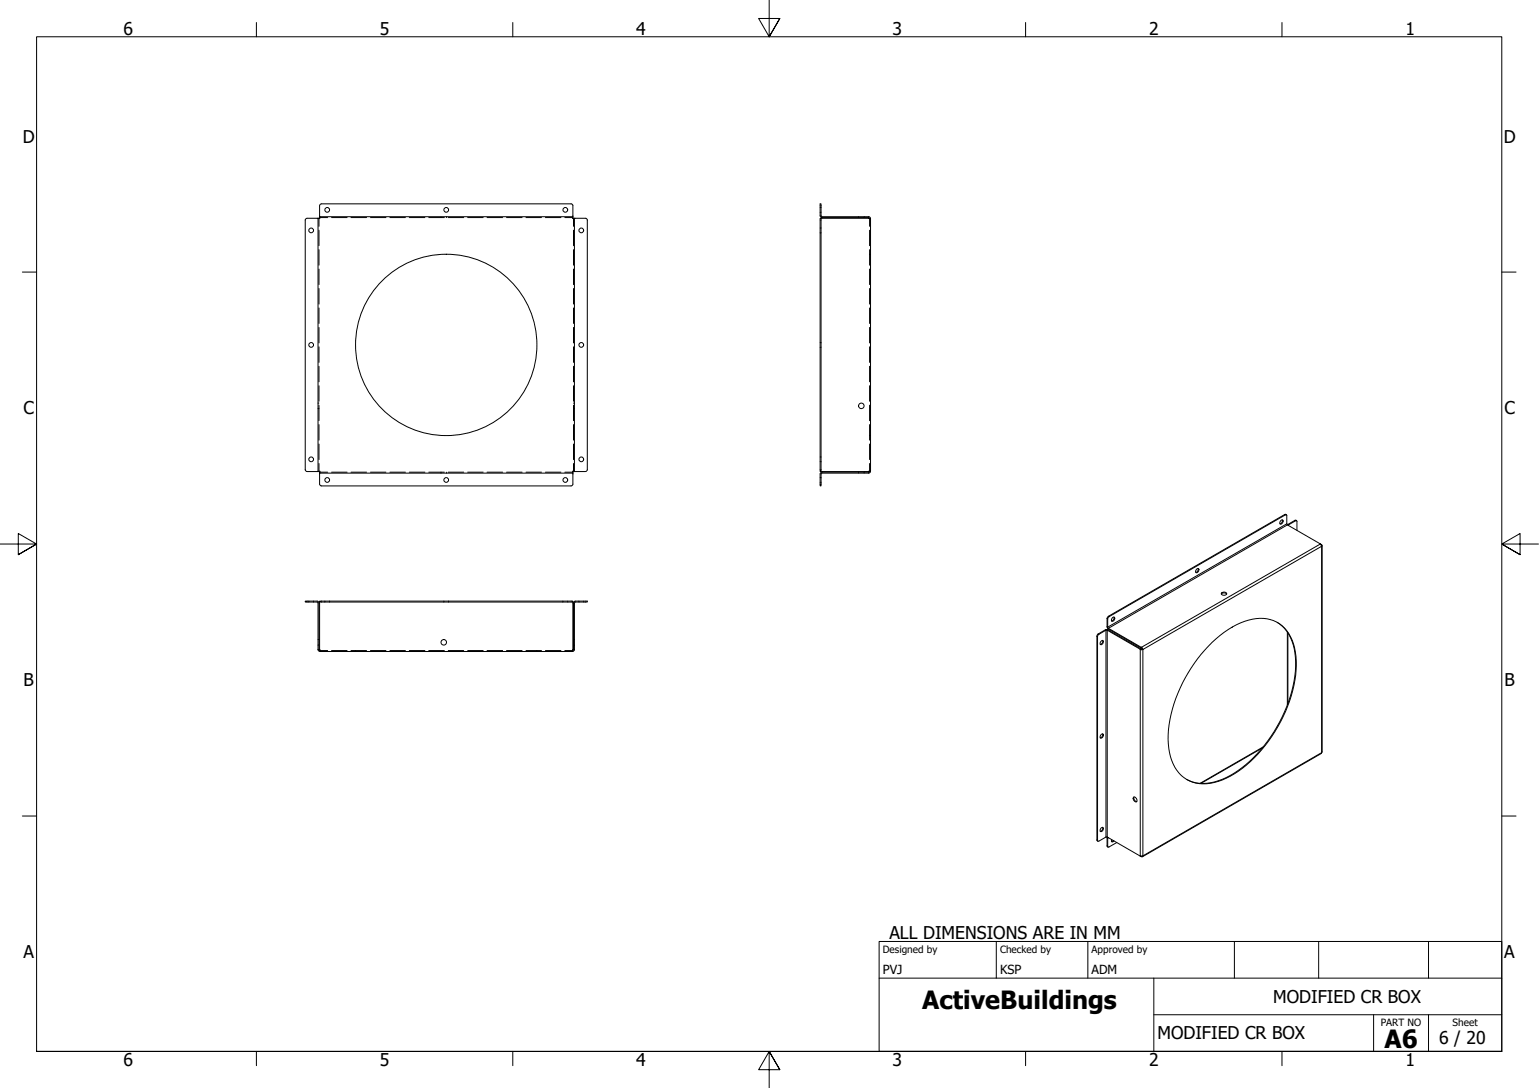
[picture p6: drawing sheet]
<svg xmlns="http://www.w3.org/2000/svg" width="420mm" height="297mm" viewBox="0 0 420 297" stroke-linecap="round" stroke-linejoin="round" font-family="sans-serif">
<!-- layer: Hidden (ISO) -->
<g fill="none" stroke="#000" stroke-width=".27">
<path d="M87.1 59.7v2.1M87.3 59.4h2.2M90.5 59.4h4.3M95.8 59.4h4.3M101.1 59.4h4.3M106.4 59.4h4.3M111.7 59.4h4.3M117.1 59.4h4.2M120.4 59.2v.1M120.4 59.3v.1M121.9 59.2v.1M121.9 59.3v.1"/>
<path d="M122.4 59.4h4.2M127.7 59.4h4.2M133 59.4h4.2M138.3 59.4h4.2M143.6 59.4h4.2M148.9 59.4h4.2M154.2 59.4h2.1M156.6 59.7v2.1M223.9 56.6h.1M223.9 57.9h.1M224.1 56.6h.1M224.1 57.9h.1"/>
<path d="M234.4 59.2v.1M234.4 59.3v.1M235.9 59.2v.1M235.9 59.3v.1M237.4 59.7v2.1M87.1 62.9v4.2M87.1 68.2v4.2M87.1 73.5v4.2M87.1 78.8v4.2M156.6 62.9v4.2M156.6 68.2v4.2M156.6 73.5v4.2"/>
<path d="M156.6 78.8v4.2M223.9 62.3h.1M223.9 63.6h.1M224.1 62.3h.1M224.1 63.6h.1M237.4 62.9v4.2M237.4 68.2v4.2M237.4 73.5v4.2M237.4 78.8v4.2M237.4 69.4h.1M237.6 69.4h.1M87.1 84.1v4.2"/>
<path d="M87.1 89.4v4.2M87.1 94.7v4.2M87.1 100v4.3M156.6 84.1v4.2M156.6 89.4v4.2M156.6 94.7v4.2M156.6 100v4.3M223.9 93.5h.1M223.9 94.8h.1M224.1 93.5h.1M224.1 94.8h.1M237.4 84.1v4.2"/>
<path d="M237.4 89.4v4.2M237.4 94.7v4.2M237.4 100v4.3M86.8 110.1h.1M86.8 111.6h.1M87 110.1h.1M87 111.6h.1M87.1 105.3v4.2M87.1 110.6v4.3M87.1 115.9v4.3M156.6 105.3v4.2M156.6 110.6v4.3"/>
<path d="M156.6 115.9v4.3M156.6 110.1h.1M156.6 111.6h.1M156.7 110.1h.1M156.7 111.6h.1M237.4 105.3v4.2M237.4 110.6v4.3M237.4 115.9v4.3M237.4 118.9h.1M237.6 118.9h.1M87.1 121.2v4.3M87.1 126.5v2.2"/>
<path d="M87.3 128.9h2.2M90.5 128.9h4.3M95.8 128.9h4.3M101.1 128.9h4.3M106.4 128.9h4.3M111.7 128.9h4.3M117.1 128.9h4.2M120.4 128.9v.1M120.4 129.1v.1M121.9 128.9v.1M121.9 129.1v.1M122.4 128.9h4.2"/>
<path d="M127.7 128.9h4.2M133 128.9h4.2M138.3 128.9h4.2M143.6 128.9h4.2M148.9 128.9h4.2M154.2 128.9h2.1M156.6 121.2v4.3M156.6 126.5v2.2M223.9 130.4h.1M223.9 131.7h.1M223.9 124.8h.1M223.9 126.1h.1"/>
<path d="M224.1 130.4h.1M224.1 131.7h.1M224.1 124.8h.1M224.1 126.1h.1M234.4 128.9v.1M234.4 129.1v.1M235.9 128.9v.1M235.9 129.1v.1M237.4 121.2v4.3M237.4 126.5v2.2M84.3 164.1v.1M84.3 164.3v.1"/>
<path d="M85.6 164.1v.1M85.6 164.3v.1M86.8 174.6h.1M86.8 176.1h.1M87 174.6h.1M87 176.1h.1M87.3 177.6h2.2M88.7 164.1v.1M88.7 164.3v.1M90 164.1v.1M90 164.3v.1M90.5 177.6h4.3"/>
<path d="M95.8 177.6h4.3M97.1 177.6v.1M97.1 177.8v.1M101.1 177.6h4.3M106.4 177.6h4.3M111.7 177.6h4.3M117.1 177.6h4.2M121.2 164.1v.1M121.2 164.3v.1M122.4 177.6h4.2M122.5 164.1v.1M122.5 164.3v.1"/>
<path d="M127.7 177.6h4.2M133 177.6h4.2M138.3 177.6h4.2M143.6 177.6h4.2M146.6 177.6v.1M146.6 177.8v.1M148.9 177.6h4.2M153.7 164.1v.1M153.7 164.3v.1M154.2 177.6h2.1M155 164.1v.1M155 164.3v.1"/>
<path d="M156.6 174.6h.1M156.6 176.1h.1M156.7 174.6h.1M156.7 176.1h.1M158.1 164.1v.1M158.1 164.3v.1M159.4 164.1v.1M159.4 164.3v.1"/>
</g>
<!-- layer: Visible (ISO) -->
<g fill="none" stroke="#000" stroke-width=".27">
<path d="M86.8 59.6v69.1M87.1 59.7l-3.3-.1-.5 .5v68.1l.5 .5h3.3M87.2 59.2h69.2M87.2 56.2l.1 3.2M87.3 56.2l.5-.5h68.1l.5 .5-.1 3.2M87.3 59.2v.5h-.5M156.3 59.2v.5h.5M156.6 59.7l3.2-.1 .5 .5v68.1l-.5 .5h-3.2M156.8 59.6v69.1M223.9 59.6h.3v69.1h-.3zM223.9 55.7h.3v3.2l.2 .2 12.8 .1v.2l-13.1-.1-.2-.4zM224.2 59.6l13.5 .1v69h-13.5"/>
<path d="M237.2 59.2l.5 .5M237.2 59.4l.2 .3M86.8 128.7h.5v.5M87.2 129.2h69.2M87.3 132.2l.5 .5h68.1l.5-.5M87.3 128.9l-.1 3.3M156.3 128.9l.1 3.3M156.8 128.7h-.5v.5M237.2 128.9l-13.1 .1-.2 .4v3.3h.3v-3.3l.2-.2h12.8M237.2 128.9v.3M237.4 128.7l-.2 .2M237.7 128.7l-.5 .5"/>
<path d="M326.7 155.4l.3-.2a.6 .6 0 0 1 .2 .8 .6 .6 0 0 1-.8 .2zM327.1 155.2v.6l-.6 .5M349.7 142.1l.3-.2a.6 .6 0 0 1 .2 .8 .6 .6 0 0 1-.8 .3zM350.1 141.9l-.2 .8-.5 .3M351.2 140.5l-.4-.1-48.3 28-.3 .5v2.2l.3 .5 9.1 5.3v-.2M351.5 143.3l-.2-.3v-2.3l-.2-.2-48.5 28-.2 .5 .1 2.5 9.2 5.2M351.5 143.3l9 5.2 .3 .6 .2-.1-.2-.3M351.8 143.5v-.2l2.2-1.2 .1 2.7M354 142.1h-.5l-2 1.2M360.5 148.6l.3 .1M360.8 148.7h.1M361 149l-.1 56.4-.2 .3-48.8 28.2"/>
<path d="M86.6 164.1h-3.3v.3h3.3M86.6 164.1l.5 .5v12.8h-.3v-12.8l-.2-.2M86.8 177.4l.5 .4M87.1 177.4l.2 .2M87.2 164.1h69.2v.3h-69.2zM87.2 164.4l.1 13.5h69l.1-13.5M156.6 177.4l-.3 .2M156.8 177.4l-.5 .4M157.1 164.1h3.2v.3h-3.2M157.1 164.1l-.5 .5v12.8h.2v-12.8l.3-.2M300.6 175.1l.4-.3a.61 .61 0 0 1 .1 .8 .61 .61 0 0 1-.7 .3zM301 174.8v.6l-.6 .5"/>
<path d="M303.7 168.7l.4-.2a.61 .61 0 0 1 .1 .8 .61 .61 0 0 1-.8 .2zM304.1 168.5v.5l-.6 .6M311.3 177.3h.7M311.3 177.3l-9-5.3h-.4l-1.9 1.2-.3 .4v56h.3l1.9-1.1h.4M311.5 177.2h.3M311.5 177.2l-9.2-5.3-.5 .1-2 1.1-.3 .4v55.8l.2 .4M311.5 177.2l-.2 .1M311.7 176.9l.1 .3M311.7 176.9h-.1M311.7 176.7v.2M311.7 176.7l.3 .6M311.8 177.2l.2 .1"/>
<path d="M330.9 175.4a20.1 20.1 0 0 1 14-6.6 9.3 9.3 0 0 1 8.5 8 30.5 30.5 0 0 1-3.8 20.2 34.2 34.2 0 0 1-15.9 16 10.1 10.1 0 0 1-11.9-2 16.6 16.6 0 0 1-2.6-13.1 40.5 40.5 0 0 1 11.7-22.5zM333.4 162.2a.93 .93 0 0 1 1.5 0M333.5 161.9a.76 .76 0 0 1 .8-.3 .76 .76 0 0 1 .5 .7 .87 .87 0 0 1-1.4-.3zM348.7 169.9a12.2 12.2 0 0 1 5 10.7 38.8 38.8 0 0 1-14.7 29 16.5 16.5 0 0 1-12.5 4.1l-2.6-.9M351.5 172.6v19.9M300.6 200.6l.4-.3a.62 .62 0 0 1 .1 .8 .62 .62 0 0 1-.7 .3zM301 200.3v.6l-.6 .6M309.5 217.6a.78 .78 0 0 1 .8 .5 .78 .78 0 0 1-.1 .9 .94 .94 0 0 1-.7-1.4zM309.6 217.6a.98 .98 0 0 0 .7 1.2M344.8 203.9l-17.2 10M300.6 226.1l.4-.2a.61 .61 0 0 1 .1 .8 .61 .61 0 0 1-.7 .2zM301 225.9v.5l-.6 .6"/>
<path d="M302.3 228.5l-.1 2.4 .3 .4M302.3 228.5l9.4 5.4M302.6 228.7l-.2 .1 .1 2.5 2.4-1.3M303.5 229.2v.6l.3 .1 .3-.3M304 229.5l-.5 .3M311.4 233.7h.6l-.1 .2h-.2M311.6 233.8v.1M311.7 233.8v.1"/>
<circle cx="89.3" cy="57.3" r=".65"/>
<circle cx="121.8" cy="57.3" r=".65"/>
<circle cx="154.3" cy="57.3" r=".65"/>
<circle cx="85" cy="62.9" r=".65"/>
<circle cx="158.7" cy="62.9" r=".65"/>
<circle cx="85" cy="94.2" r=".65"/>
<circle cx="121.8" cy="94.2" r="24.8"/>
<circle cx="158.7" cy="94.2" r=".65"/>
<circle cx="235.2" cy="110.8" r=".75"/>
<circle cx="85" cy="125.4" r=".65"/>
<circle cx="89.3" cy="131" r=".65"/>
<circle cx="121.8" cy="131" r=".65"/>
<circle cx="154.3" cy="131" r=".65"/>
<circle cx="158.7" cy="125.4" r=".65"/>
<circle cx="121.1" cy="175.4" r=".75"/>
</g>
<!-- layer: Visible Narrow (ISO) -->
<g fill="none" stroke="#000" stroke-width=".27">
<path d="M350.8 140.4l.1 .2M351.3 143l-48.9 28.2-.2-.1M351.5 143.3l-48.9 28.2v.2M351.6 143.2l.2 .3M353.5 142.1l.2 .1M360.4 148.5l-48.7 28.2M299.5 173.7l.1 .1M299.8 173.1l.2 .1M301.8 172h.1v56.5M302.2 168.9l.2 .1M302.5 172h-.2v56.5M302.6 168.3l.2 .1"/>
<path d="M311.3 177.3v56.4M312 177.3l48.8-28.2v56.4l-48.8 28.2zM351.6 172.8v19.3M344.6 204.2l-16.7 9.7M299.5 229.3l.1 .1M302.2 230.9l.2 .1M302.6 228.7h-.4"/>
</g>
<!-- layer: Border (ISO) -->
<g fill="none" stroke="#000" stroke-width=".27">
<path d="M70 6.1v3.9M140 6.1v3.9M210 0v10l-2.9-5h5.8l-2.9 5 2.9-5M280 6.1v3.9M350 6.1v3.9M6.1 74.3h3.9M410 74.3h3.9M0 148.5h10l-5-2.8v5.7l5-2.9-5 2.9M420 148.5h-10l5-2.8v5.7l-5-2.9 5 2.9M6.1 222.8h3.9M410 222.8h3.9M10 287v-277h400v277h-400h400"/>
<path d="M70 287v3.9M140 287v3.9M212.9 292l-2.9-5 2.9 5h-5.8l2.9-5v10M280 287v3.9M350 287v3.9"/>
</g>
<!-- layer: Title (ISO) -->
<path d="M240 257h170v30h-170zM272 257v10M297 257v10M337 257v10M360 257v10M390 257v10M240 267h170M315 277h95M315 267v20M375 277v10M390 277v10" fill="none" stroke="#000" stroke-width=".27"/>
<g font-size="6.9">
<text x="251.8" y="275.5">ActiveBuildings</text>
<text x="378" y="286.1">A6</text>
</g>
<g font-size="4.8">
<text x="33.7" y="9.6">6</text>
<text x="103.7" y="9.6">5</text>
<text x="173.7" y="9.6">4</text>
<text x="243.7" y="9.6">3</text>
<text x="313.7" y="9.6">2</text>
<text x="383.7" y="9.6">1</text>
<text x="6.2" y="38.9">D</text>
<text x="410.5" y="38.9">D</text>
<text x="6.4" y="113.2">C</text>
<text x="410.7" y="113.2">C</text>
<text x="6.4" y="187.4">B</text>
<text x="410.7" y="187.4">B</text>
<text x="242.8" y="256.3">ALL DIMENSIONS ARE IN MM</text>
<text x="6.4" y="261.7">A</text>
<text x="410.7" y="261.7">A</text>
<text x="347.6" y="273.8">MODIFIED CR BOX</text>
<text x="316" y="283.7">MODIFIED CR BOX</text>
<text x="392.9" y="285">6 / 20</text>
<text x="33.7" y="290.9">6</text>
<text x="103.7" y="290.9">5</text>
<text x="173.7" y="290.9">4</text>
<text x="243.7" y="290.9">3</text>
<text x="313.7" y="290.9">2</text>
<text x="383.7" y="290.9">1</text>
</g>
<g font-size="3.4">
<text x="241" y="266">PVJ</text>
<text x="273" y="266">KSP</text>
<text x="298" y="266">ADM</text>
</g>
<g font-size="2.7">
<text x="241" y="260.1">Designed by</text>
<text x="273" y="260.1">Checked by</text>
<text x="298" y="260.1">Approved by</text>
<text x="376.9" y="280.1">PART NO</text>
<text x="396.6" y="280.1">Sheet</text>
</g>
</svg>
